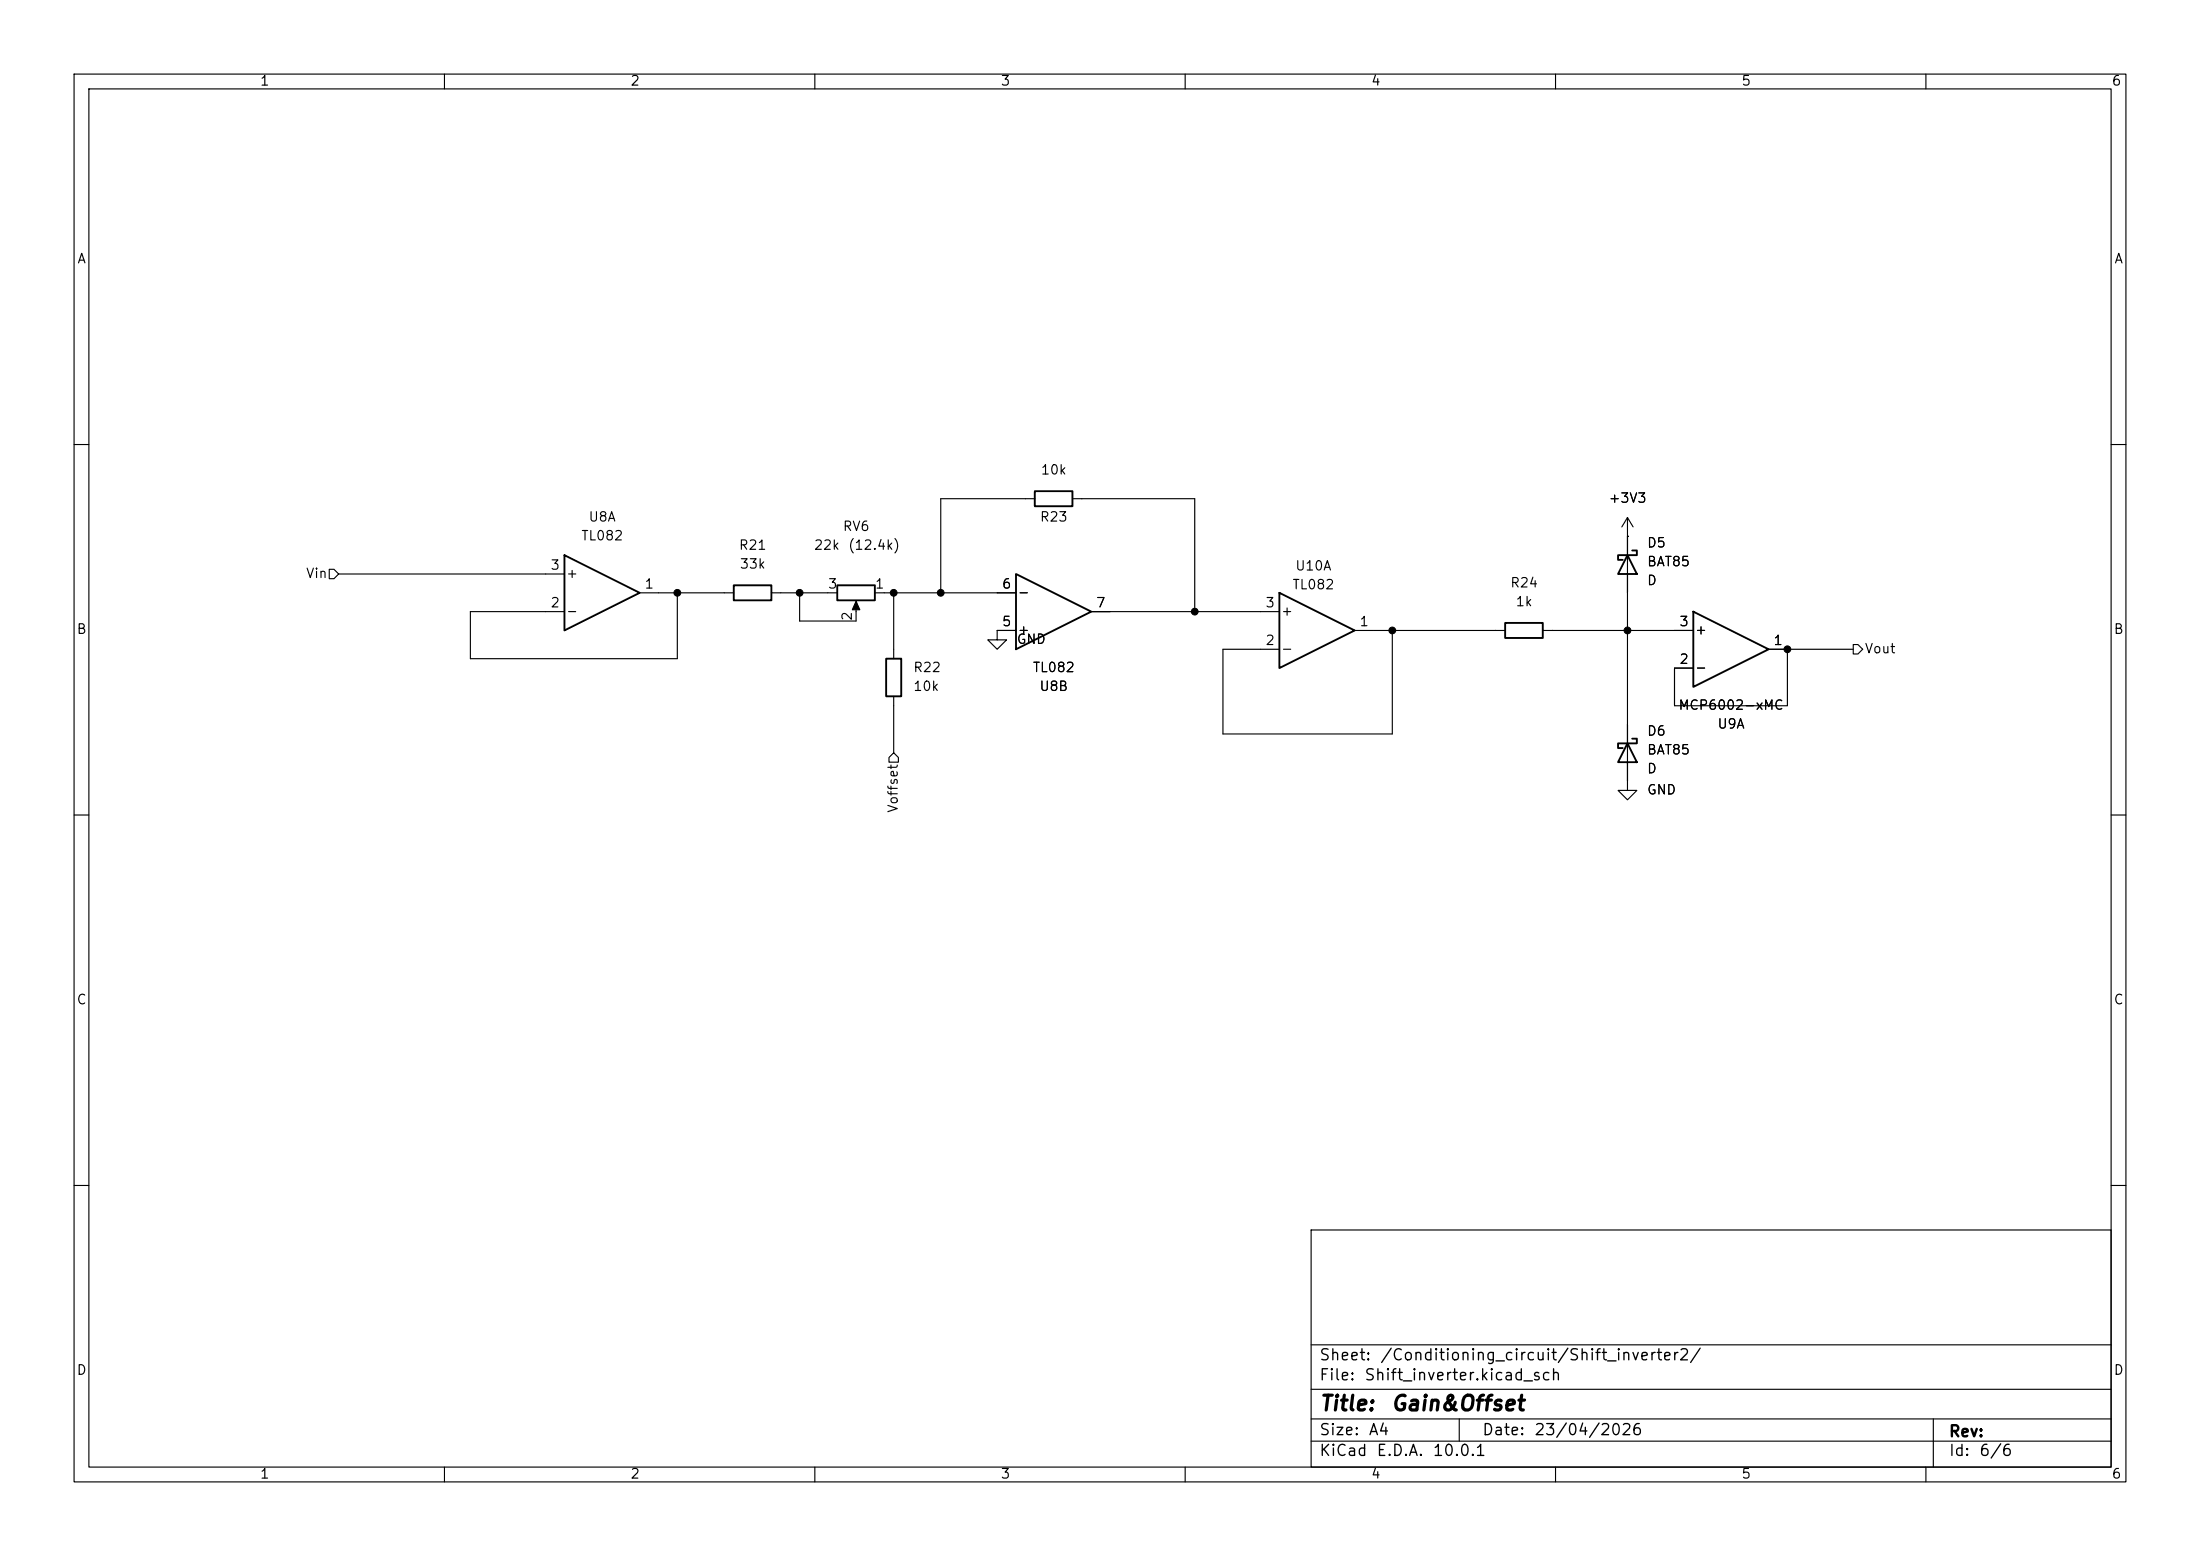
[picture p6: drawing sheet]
<svg xmlns="http://www.w3.org/2000/svg" width="297mm" height="210mm" viewBox="0 0 297 210" stroke-linecap="round" stroke-linejoin="round" font-family="sans-serif">
<g fill="none" stroke="#000" stroke-width=".15">
<path d="M10 10h277v190h-277zM12 12h273v186h-273zM60 10v2M110 10v2M160 10v2M210 10v2M260 10v2M10 60h2M44.4 76.8h.7l.6 .7-.6 .6h-.7zM45.7 77.5h30.5M139.7 67.3h-12.7v12.7M144.8 67.3h16.5v15.3"/>
<path d="M219.7 69.9v36.8h1.3l-1.3 1.3-1.3-1.3h1.3M219.7 72.4h.1M219.7 69.9l-.8 1.2M219.7 69.9l.8 1.2M285 60h2M86.4 80h12.7M91.4 80v8.9h-27.9v-6.3h12.7M104.1 80h8.9M107.9 80v3.8h7.7v-2.3M118.1 80h19.1M120.6 80v8.9M120.6 94v7.6"/>
<path d="M137.2 85.1h-2.6v1.3h1.3l-1.3 1.2-1.3-1.2h1.3M147.3 82.6h25.4M182.9 85.1h20.3M188 85.1v14h-22.9v-11.5h7.6M208.3 85.1h20.3M238.8 87.6h11.4M241.3 87.6v7.7h-15.2v-5.1h2.5M250.2 87h.6l.7 .6-.7 .7h-.6zM10 110h2M120.6 101.6l.7 .6v.7h-1.3v-.7zM285 110h2M10 160h2"/>
<path d="M177 166h108v32h-108zM285 160h2M60 198v2M110 198v2M160 198v2M177 194.5h108M177 191.5h108M177 187.5h108M177 181.5h108M197 191.5v3M210 198v2M260 198v2"/>
<path d="M261 191.5v6.5"/>
</g>
<g fill="none" stroke="#000" stroke-width=".25">
<path d="M76.2 74.9l10.2 5.1-10.2 5.1zM99.1 79h5v2h-5zM113 79h5.1v2h-5.1zM137.2 77.5l10.1 5.1-10.1 5zM139.7 66.3h5.1v2h-5.1zM219.7 74.9l1.3 2.6h-2.6zM220.3 74.3h.7v.6h-2.6v.7h.7M119.6 88.9h2.1v5.1h-2.1zM172.7 80l10.2 5.1-10.2 5.1zM203.2 84.1h5.1v2h-5.1zM220.3 99.7h.7v.6h-2.6v.7h.7M228.6 82.6l10.2 5-10.2 5.1z"/>
<path d="M219.7 100.3l1.3 2.6h-2.6z"/>
</g>
<path d="M115.6 81.2l.5 1.1h-1z" fill="#000" stroke="#000" stroke-width=".15"/>
<g fill="#000" stroke="#000" stroke-width=".14">
<circle cx="91.4" cy="80" r=".46"/>
<circle cx="107.9" cy="80" r=".46"/>
<circle cx="120.6" cy="80" r=".46"/>
<circle cx="127" cy="80" r=".46"/>
<circle cx="161.3" cy="82.6" r=".46"/>
<circle cx="188" cy="85.1" r=".46"/>
<circle cx="219.7" cy="85.1" r=".46"/>
<circle cx="241.3" cy="87.6" r=".46"/>
</g>
<g font-size="2">
<text x="178" y="190.9">Title:</text>
<text x="187.7" y="190.9">Gain&amp;Offset</text>
</g>
<g font-size="1.5">
<text x="178" y="184">Sheet:</text>
<text x="186.2" y="184">/Conditioning_circuit/Shift_inverter2/</text>
<text x="178" y="186.7">File:</text>
<text x="184.1" y="186.7">Shift_inverter.kicad_sch</text>
<text x="178" y="196.9">KiCad</text>
<text x="178" y="194.1">Size:</text>
<text x="184.7" y="194.1">A4</text>
<text x="185.7" y="196.9">E.D.A.</text>
<text x="193.3" y="196.9">10.0.1</text>
<text x="200" y="194.1">Date:</text>
<text x="207" y="194.1">23/04/2026</text>
<text x="263" y="194.3">Rev:</text>
<text x="263" y="196.9">Id:</text>
<text x="267.1" y="196.9">6/6</text>
</g>
<g font-size="1.3">
<text x="35" y="11.9">1</text>
<text x="85" y="11.9">2</text>
<text x="135" y="11.9">3</text>
<text x="185" y="11.9">4</text>
<text x="235" y="11.9">5</text>
<text x="285" y="11.9">6</text>
<text x="10.3" y="35.9">A</text>
<text x="285.3" y="35.9">A</text>
<text x="140.4" y="64.4">10k</text>
<text x="79.4" y="70.7">U8A</text>
<text x="113.7" y="72">RV6</text>
<text x="140.3" y="70.7">R23</text>
<text x="217.1" y="68.2">+3V3</text>
<text x="74.2" y="77.2">3</text>
<text x="78.4" y="73.3">TL082</text>
<text x="99.7" y="74.5">R21</text>
<text x="99.8" y="77.1">33k</text>
<text x="109.8" y="74.5">22k</text>
<text x="114.4" y="74.5">(12.4k)</text>
<text x="174.8" y="77.3">U10A</text>
<text x="222.3" y="74.2">D5</text>
<text x="222.3" y="76.7">BAT85</text>
<text x="41.2" y="78.3">Vin</text>
<text x="74.2" y="82.3">2</text>
<text x="76.3" y="83.4">-</text>
<text x="76.3" y="78.3">+</text>
<text x="86.9" y="79.8">1</text>
<text x="111.7" y="79.8">3</text>
<text x="115.3" y="83.9" transform="rotate(-90 115.3 83.9)">2</text>
<text x="118" y="79.8">1</text>
<text x="135.2" y="79.8">6</text>
<text x="137.3" y="80.9">-</text>
<text x="147.9" y="82.3">7</text>
<text x="170.7" y="82.3">3</text>
<text x="172.8" y="83.4">+</text>
<text x="174.4" y="79.9">TL082</text>
<text x="203.8" y="79.6">R24</text>
<text x="204.5" y="82.1">1k</text>
<text x="222.3" y="79.3">D</text>
<text x="10.3" y="85.9">B</text>
<text x="135.2" y="84.8">5</text>
<text x="137.2" y="87.2">GND</text>
<text x="137.3" y="86">+</text>
<text x="170.7" y="87.4">2</text>
<text x="172.8" y="88.5">-</text>
<text x="183.4" y="84.8">1</text>
<text x="226.6" y="89.9">2</text>
<text x="226.6" y="84.8">3</text>
<text x="228.7" y="86">+</text>
<text x="239.3" y="87.4">1</text>
<text x="251.7" y="88.5">Vout</text>
<text x="285.3" y="85.9">B</text>
<text x="123.2" y="93.6">10k</text>
<text x="123.2" y="91">R22</text>
<text x="139.3" y="91">TL082</text>
<text x="140.2" y="93.6">U8B</text>
<text x="228.7" y="91">-</text>
<text x="222.3" y="99.6">D6</text>
<text x="226.5" y="96.1">MCP6002-xMC</text>
<text x="231.8" y="98.7">U9A</text>
<text x="222.3" y="107.5">GND</text>
<text x="222.3" y="102.1">BAT85</text>
<text x="222.3" y="104.7">D</text>
<text x="121.5" y="109.8" transform="rotate(-90 121.5 109.8)">Voffset</text>
<text x="10.3" y="135.9">C</text>
<text x="285.3" y="135.9">C</text>
<text x="10.3" y="185.9">D</text>
<text x="285.3" y="185.9">D</text>
<text x="35" y="199.9">1</text>
<text x="85" y="199.9">2</text>
<text x="135" y="199.9">3</text>
<text x="185" y="199.9">4</text>
<text x="235" y="199.9">5</text>
<text x="285" y="199.9">6</text>
</g>
</svg>
